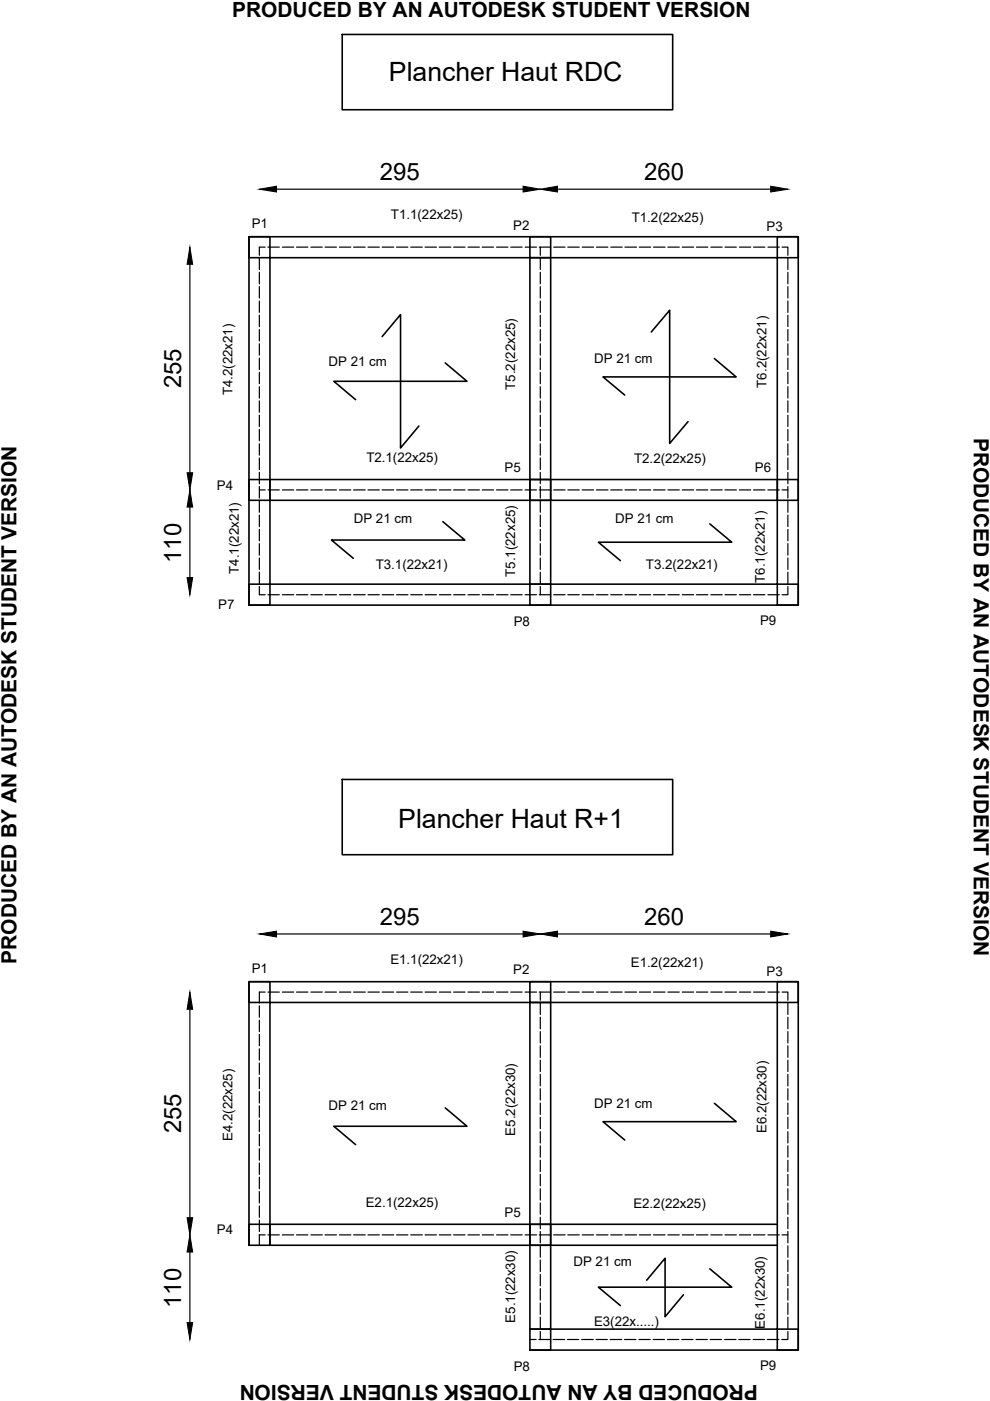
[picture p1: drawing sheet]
<svg xmlns="http://www.w3.org/2000/svg" width="210mm" height="297mm" viewBox="0 0 210 297" stroke-linecap="round" stroke-linejoin="round" font-family="sans-serif">
<!-- layer: Poutre -->
<g fill="none" stroke="#000" stroke-width=".34">
<path d="M72.6 7.3h70v16h-70zM52.8 50.2h116.4v78.1h-116.4zM57.2 54.6h107.6v69.3h-107.6zM112.4 54.6v69.3M116.8 54.6v69.3M81 71.4l3.9-4.7v28.3l3.9-4.7M94.4 76.9l4.6 3.9h-28.2l4.6 3.9M138.1 70.4l3.9-4.6v28.2l3.9-4.6M151.5 76l4.6 3.9h-28.3l4.7 3.9M57.2 101.7h107.6M57.2 106.1h107.6M93.9 110.6l4.7 3.9h-28.3l4.6 3.9"/>
<path d="M150.5 111.1l4.7 3.9h-28.3l4.6 3.9M72.6 165.3h70v15.9h-70zM112.4 212.5v69.3h52.4v-69.3h-107.6v51.5h107.6M116.8 212.5v69.3M94.4 234.9l4.6 3.9h-28.2l4.6 3.9M151.5 233.9l4.6 3.9h-28.3l4.7 3.9M57.2 259.6h107.6M52.8 264v-55.9h116.4v78.1h-56.8M137.1 271.4l3.9-4.6v12.4l3.9-4.7M150.5 269l4.7 3.9h-28.3l4.6 3.9"/>
</g>
<!-- layer: Axe -->
<g fill="none" stroke="#000" stroke-width=".25">
<path d="M55 54.7v2.4M55 57.7v2.5M56.2 52.4h-1.2v1.7M56.8 52.4h2.4M59.9 52.4h2.4M62.9 52.4h2.4M65.9 52.4h2.4M68.9 52.4h2.4M72 52.4h2.4M75 52.4h2.4M78 52.4h2.4M81 52.4h2.5"/>
<path d="M84.1 52.4h2.4M87.1 52.4h2.4M90.1 52.4h2.4M93.1 52.4h2.5M96.2 52.4h2.4M99.2 52.4h2.4M102.2 52.4h2.4M105.3 52.4h2.4M108.3 52.4h2.4M111.3 52.4h2.4M114.3 52.4h2.5M114.6 52.4v1.7"/>
<path d="M114.6 54.7v2.4M114.6 57.7v2.5M117.4 52.4h2.4M120.4 52.4h2.4M123.4 52.4h2.5M126.4 52.4h2.5M129.5 52.4h2.4M132.5 52.4h2.5M135.6 52.4h2.4M138.6 52.4h2.4M141.6 52.4h2.4M144.7 52.4h2.4"/>
<path d="M147.7 52.4h2.4M150.7 52.4h2.4M153.7 52.4h2.4M156.8 52.4h2.4M159.8 52.4h2.4M162.8 52.4h2.4M165.8 52.4h1.2v1.7M167 54.7v2.4M167 57.7v2.5M55 60.8v2.4M55 63.8v2.4M55 66.8v2.4"/>
<path d="M55 69.9v2.4M55 72.9v2.4M55 75.9v2.4M55 78.9v2.5M114.6 60.8v2.4M114.6 63.8v2.4M114.6 66.8v2.4M114.6 69.9v2.4M114.6 72.9v2.4M114.6 75.9v2.4M114.6 78.9v2.5M167 60.8v2.4"/>
<path d="M167 63.8v2.4M167 66.8v2.4M167 69.9v2.4M167 72.9v2.4M167 75.9v2.4M167 78.9v2.5M55 82v2.4M55 85v2.4M55 88v2.5M55 91v2.5M55 94.1v2.4M55 97.1v2.5"/>
<path d="M114.6 82v2.4M114.6 85v2.4M114.6 88v2.5M114.6 91v2.5M114.6 94.1v2.4M114.6 97.1v2.5M167 82v2.4M167 85v2.4M167 88v2.5M167 91v2.5M167 94.1v2.4M167 97.1v2.5"/>
<path d="M55 103.9h1.2M55 100.1v2.5M55 103.2v2.4M55 106.2v2.4M55 109.2v2.5M55 112.3v2.4M55 115.3v2.4M55 118.3v2.4M56.8 103.9h2.4M59.9 103.9h2.4M62.9 103.9h2.4M65.9 103.9h2.4"/>
<path d="M68.9 103.9h2.4M72 103.9h2.4M75 103.9h2.4M78 103.9h2.4M81 103.9h2.5M84.1 103.9h2.4M87.1 103.9h2.4M90.1 103.9h2.4M93.1 103.9h2.5M96.2 103.9h2.4M99.2 103.9h2.4M102.2 103.9h2.4"/>
<path d="M105.3 103.9h2.4M108.3 103.9h2.4M111.3 103.9h2.4M114.3 103.9h2.5M114.6 100.1v2.5M114.6 103.2v2.4M114.6 106.2v2.4M114.6 109.2v2.5M114.6 112.3v2.4M114.6 115.3v2.4M114.6 118.3v2.4M117.4 103.9h2.4"/>
<path d="M120.4 103.9h2.4M123.4 103.9h2.5M126.4 103.9h2.5M129.5 103.9h2.4M132.5 103.9h2.5M135.6 103.9h2.4M138.6 103.9h2.4M141.6 103.9h2.4M144.7 103.9h2.4M147.7 103.9h2.4M150.7 103.9h2.4M153.7 103.9h2.4"/>
<path d="M156.8 103.9h2.4M159.8 103.9h2.4M162.8 103.9h2.4M165.8 103.9h1.2M167 100.1v2.5M167 103.2v2.4M167 106.2v2.4M167 109.2v2.5M167 112.3v2.4M167 115.3v2.4M167 118.3v2.4M55 124.4v1.7h1.2"/>
<path d="M55 121.3v2.5M56.8 126.1h2.4M59.9 126.1h2.4M62.9 126.1h2.4M65.9 126.1h2.4M68.9 126.1h2.4M72 126.1h2.4M75 126.1h2.4M78 126.1h2.4M81 126.1h2.5M84.1 126.1h2.4M87.1 126.1h2.4"/>
<path d="M90.1 126.1h2.4M93.1 126.1h2.5M96.2 126.1h2.4M99.2 126.1h2.4M102.2 126.1h2.4M105.3 126.1h2.4M108.3 126.1h2.4M111.3 126.1h2.4M114.3 126.1h2.5M114.6 121.3v2.5M114.6 124.4v1.7M117.4 126.1h2.4"/>
<path d="M120.4 126.1h2.4M123.4 126.1h2.5M126.4 126.1h2.5M129.5 126.1h2.4M132.5 126.1h2.5M135.6 126.1h2.4M138.6 126.1h2.4M141.6 126.1h2.4M144.7 126.1h2.4M147.7 126.1h2.4M150.7 126.1h2.4M153.7 126.1h2.4"/>
<path d="M156.8 126.1h2.4M159.8 126.1h2.4M162.8 126.1h2.4M167 124.4v1.7h-1.2M167 121.3v2.5M55 213.3v2.4M55 216.3v2.4M55 219.3v2.4M56.2 210.3h-1.2v2.4M56.8 210.3h2.4M59.9 210.3h2.4M62.9 210.3h2.4"/>
<path d="M65.9 210.3h2.4M68.9 210.3h2.4M72 210.3h2.4M75 210.3h2.4M78 210.3h2.4M81 210.3h2.5M84.1 210.3h2.4M87.1 210.3h2.4M90.1 210.3h2.4M93.1 210.3h2.5M96.2 210.3h2.4M99.2 210.3h2.4"/>
<path d="M102.2 210.3h2.4M105.3 210.3h2.4M108.3 210.3h2.4M111.3 210.3h2.4M114.3 210.3h2.5M114.6 210.3v1.8M114.6 212.7v2.4M114.6 215.7v2.4M114.6 218.7v2.4M117.4 210.3h2.4M120.4 210.3h2.4M123.4 210.3h2.5"/>
<path d="M126.4 210.3h2.5M129.5 210.3h2.4M132.5 210.3h2.5M135.6 210.3h2.4M138.6 210.3h2.4M141.6 210.3h2.4M144.7 210.3h2.4M147.7 210.3h2.4M150.7 210.3h2.4M153.7 210.3h2.4M156.8 210.3h2.4M159.8 210.3h2.4"/>
<path d="M162.8 210.3h2.4M165.8 210.3h1.2v1.8M167 212.7v2.4M167 215.7v2.4M167 218.7v2.4M55 222.4v2.4M55 225.4v2.4M55 228.4v2.4M55 231.4v2.5M55 234.5v2.4M55 237.5v2.4M114.6 221.7v2.5"/>
<path d="M114.6 224.8v2.4M114.6 227.8v2.4M114.6 230.8v2.4M114.6 233.9v2.4M114.6 236.9v2.4M114.6 239.9v2.4M167 221.7v2.5M167 224.8v2.4M167 227.8v2.4M167 230.8v2.4M167 233.9v2.4M167 236.9v2.4"/>
<path d="M167 239.9v2.4M55 240.5v2.4M55 243.5v2.5M55 246.6v2.4M55 249.6v2.4M55 252.6v2.4M55 255.7v2.4M55 258.7v2.4M114.6 242.9v2.4M114.6 246v2.4M114.6 249v2.4M114.6 252v2.5"/>
<path d="M114.6 255v2.5M114.6 258.1v2.4M167 242.9v2.4M167 246v2.4M167 249v2.4M167 252v2.5M167 255v2.5M167 258.1v2.4M55 261.7v2.3M55 261.8h1.2M56.8 261.8h2.4M59.9 261.8h2.4"/>
<path d="M62.9 261.8h2.4M65.9 261.8h2.4M68.9 261.8h2.4M72 261.8h2.4M75 261.8h2.4M78 261.8h2.4M81 261.8h2.5M84.1 261.8h2.4M87.1 261.8h2.4M90.1 261.8h2.4M93.1 261.8h2.5M96.2 261.8h2.4"/>
<path d="M99.2 261.8h2.4M102.2 261.8h2.4M105.3 261.8h2.4M108.3 261.8h2.4M111.3 261.8h2.4M114.3 261.8h2.5M114.6 261.1v2.4M114.6 264.1v2.5M114.6 267.2v2.4M114.6 270.2v2.4M114.6 273.2v2.5M114.6 276.3v2.4"/>
<path d="M114.6 279.3v2.4M117.4 261.8h2.4M120.4 261.8h2.4M123.4 261.8h2.5M126.4 261.8h2.5M129.5 261.8h2.4M132.5 261.8h2.5M135.6 261.8h2.4M138.6 261.8h2.4M141.6 261.8h2.4M144.7 261.8h2.4M147.7 261.8h2.4"/>
<path d="M150.7 261.8h2.4M153.7 261.8h2.4M156.8 261.8h2.4M159.8 261.8h2.4M162.8 261.8h2.4M165.8 261.8h1.2M167 261.1v2.4M167 264.1v2.5M167 267.2v2.4M167 270.2v2.4M167 273.2v2.5M167 276.3v2.4"/>
<path d="M167 279.3v2.4M112.4 284h1.3M114.3 284h2.4M114.6 282.3v1.7M117.3 284h2.4M120.3 284h2.4M123.3 284h2.5M126.4 284h2.4M129.4 284h2.4M132.4 284h2.4M135.5 284h2.4M138.5 284h2.4"/>
<path d="M141.5 284h2.4M144.5 284h2.4M147.6 284h2.4M150.6 284h2.4M153.6 284h2.4M156.6 284h2.4M159.7 284h2.4M162.7 284h2.4M167 282.3v1.7h-1.3"/>
</g>
<!-- layer: Poteau -->
<g fill="none" stroke="#000" stroke-width=".34">
<path d="M52.8 50.2h4.4v4.4h-4.4zM112.4 50.2h4.4v4.4h-4.4zM164.8 50.2h4.4v4.4h-4.4zM52.8 101.7h4.4v4.4h-4.4zM112.4 101.7h4.4v4.4h-4.4zM164.8 101.7h4.4v4.4h-4.4zM52.8 123.9h4.4v4.4h-4.4zM112.4 123.9h4.4v4.4h-4.4zM164.8 123.9h4.4v4.4h-4.4zM52.8 208.1h4.4v4.4h-4.4zM112.4 208.1h4.4v4.4h-4.4zM164.8 208.1h4.4v4.4h-4.4z"/>
<path d="M52.8 259.6h4.4v4.4h-4.4zM112.4 259.6h4.4v4.4h-4.4zM112.4 281.8h4.4v4.4h-4.4zM164.8 281.8h4.4v4.4h-4.4z"/>
</g>
<!-- layer: Cotation -->
<path d="M40.3 56v44.2M58.6 40.1h52.3M118.2 40.1h45.2M40.3 107.5v15M58.6 198h52.3M118.2 198h45.2M40.3 214v44.2M40.3 265.5v14.9" fill="none" stroke="#000" stroke-width=".25"/>
<g fill="#000" stroke="#000" stroke-width=".21">
<path d="M55 40.1l3.6-.6v1.2zM110.9 39.5l3.7 .6-3.7 .6zM114.6 40.1l3.6-.6v1.2zM163.4 39.5l3.6 .6-3.6 .6zM40.3 52.4l.6 3.6h-1.2zM39.7 100.2h1.2l-.6 3.7zM40.3 103.9l.6 3.6h-1.2zM39.7 122.5h1.2l-.6 3.6zM55 198l3.6-.6v1.3zM110.9 197.4l3.7 .6-3.7 .7zM114.6 198l3.6-.6v1.3zM163.4 197.4l3.6 .6-3.6 .7z"/>
<path d="M40.3 210.3l.6 3.7h-1.2zM39.7 258.2h1.2l-.6 3.6zM40.3 261.8l.6 3.7h-1.2zM39.7 280.4h1.2l-.6 3.6z"/>
</g>
<g font-size="5.6">
<text x="82.5" y="17.3">Plancher Haut RDC</text>
<text x="84.5" y="175.5">Plancher Haut R+1</text>
</g>
<g font-size="5.1">
<text x="80.6" y="38.2">295</text>
<text x="136.6" y="38.2">260</text>
<text x="38.4" y="82.3" transform="rotate(-90 38.4 82.3)">255</text>
<text x="38.4" y="119.4" transform="rotate(-90 38.4 119.4)">110</text>
<text x="80.6" y="196.2">295</text>
<text x="136.6" y="196.2">260</text>
<text x="38.4" y="240.3" transform="rotate(-90 38.4 240.3)">255</text>
<text x="38.4" y="277.3" transform="rotate(-90 38.4 277.3)">110</text>
</g>
<g font-size="4.4">
<text x="49.2" y="3.6">PRODUCED BY AN AUTODESK STUDENT VERSION</text>
<text x="206.5" y="92.8" transform="rotate(90 206.5 92.8)">PRODUCED BY AN AUTODESK STUDENT VERSION</text>
<text x="3.5" y="204.3" transform="rotate(-90 3.5 204.3)">PRODUCED BY AN AUTODESK STUDENT VERSION</text>
<text x="160.7" y="293.6" transform="rotate(-180 160.7 293.6)">PRODUCED BY AN AUTODESK STUDENT VERSION</text>
</g>
<g font-size="2.8">
<text x="82.9" y="46.5">T1.1(22x25)</text>
<text x="133.9" y="47">T1.2(22x25)</text>
<text x="53.4" y="48.2">P1</text>
<text x="108.8" y="48.7">P2</text>
<text x="162.5" y="48.9">P3</text>
<text x="69.7" y="77.5">DP 21 cm</text>
<text x="126" y="77">DP 21 cm</text>
<text x="49.3" y="83.8" transform="rotate(-90 49.3 83.8)">T4.2(22x21)</text>
<text x="109.2" y="82.7" transform="rotate(-90 109.2 82.7)">T5.2(22x25)</text>
<text x="162.5" y="82.2" transform="rotate(-90 162.5 82.2)">T6.2(22x21)</text>
<text x="77.7" y="97.9">T2.1(22x25)</text>
<text x="107" y="100">P5</text>
<text x="134.5" y="98.2">T2.2(22x25)</text>
<text x="160.1" y="100">P6</text>
<text x="46" y="103.8">P4</text>
<text x="75" y="110.9">DP 21 cm</text>
<text x="130.4" y="110.9">DP 21 cm</text>
<text x="50.6" y="121.7" transform="rotate(-90 50.6 121.7)">T4.1(22x21)</text>
<text x="79.7" y="120.6">T3.1(22x21)</text>
<text x="109.3" y="122.3" transform="rotate(-90 109.3 122.3)">T5.1(22x25)</text>
<text x="136.9" y="120.6">T3.2(22x21)</text>
<text x="162.1" y="123.6" transform="rotate(-90 162.1 123.6)">T6.1(22x21)</text>
<text x="46.3" y="129.1">P7</text>
<text x="108.9" y="132.8">P8</text>
<text x="161.2" y="132.4">P9</text>
<text x="53.4" y="206.2">P1</text>
<text x="82.8" y="204.5">E1.1(22x21)</text>
<text x="108.8" y="206.6">P2</text>
<text x="133.8" y="205">E1.2(22x21)</text>
<text x="162.5" y="206.8">P3</text>
<text x="69.7" y="235.4">DP 21 cm</text>
<text x="126" y="235">DP 21 cm</text>
<text x="49.3" y="242" transform="rotate(-90 49.3 242)">E4.2(22x25)</text>
<text x="109.2" y="240.8" transform="rotate(-90 109.2 240.8)">E5.2(22x30)</text>
<text x="162.5" y="240.3" transform="rotate(-90 162.5 240.3)">E6.2(22x30)</text>
<text x="77.6" y="255.8">E2.1(22x25)</text>
<text x="107" y="258">P5</text>
<text x="134.3" y="256.2">E2.2(22x25)</text>
<text x="46" y="261.7">P4</text>
<text x="121.6" y="268.5">DP 21 cm</text>
<text x="109.3" y="280.4" transform="rotate(-90 109.3 280.4)">E5.1(22x30)</text>
<text x="125.9" y="281.2">E3(22x.....)</text>
<text x="162.1" y="281.7" transform="rotate(-90 162.1 281.7)">E6.1(22x30)</text>
<text x="108.9" y="290.7">P8</text>
<text x="161.2" y="290.4">P9</text>
</g>
</svg>
